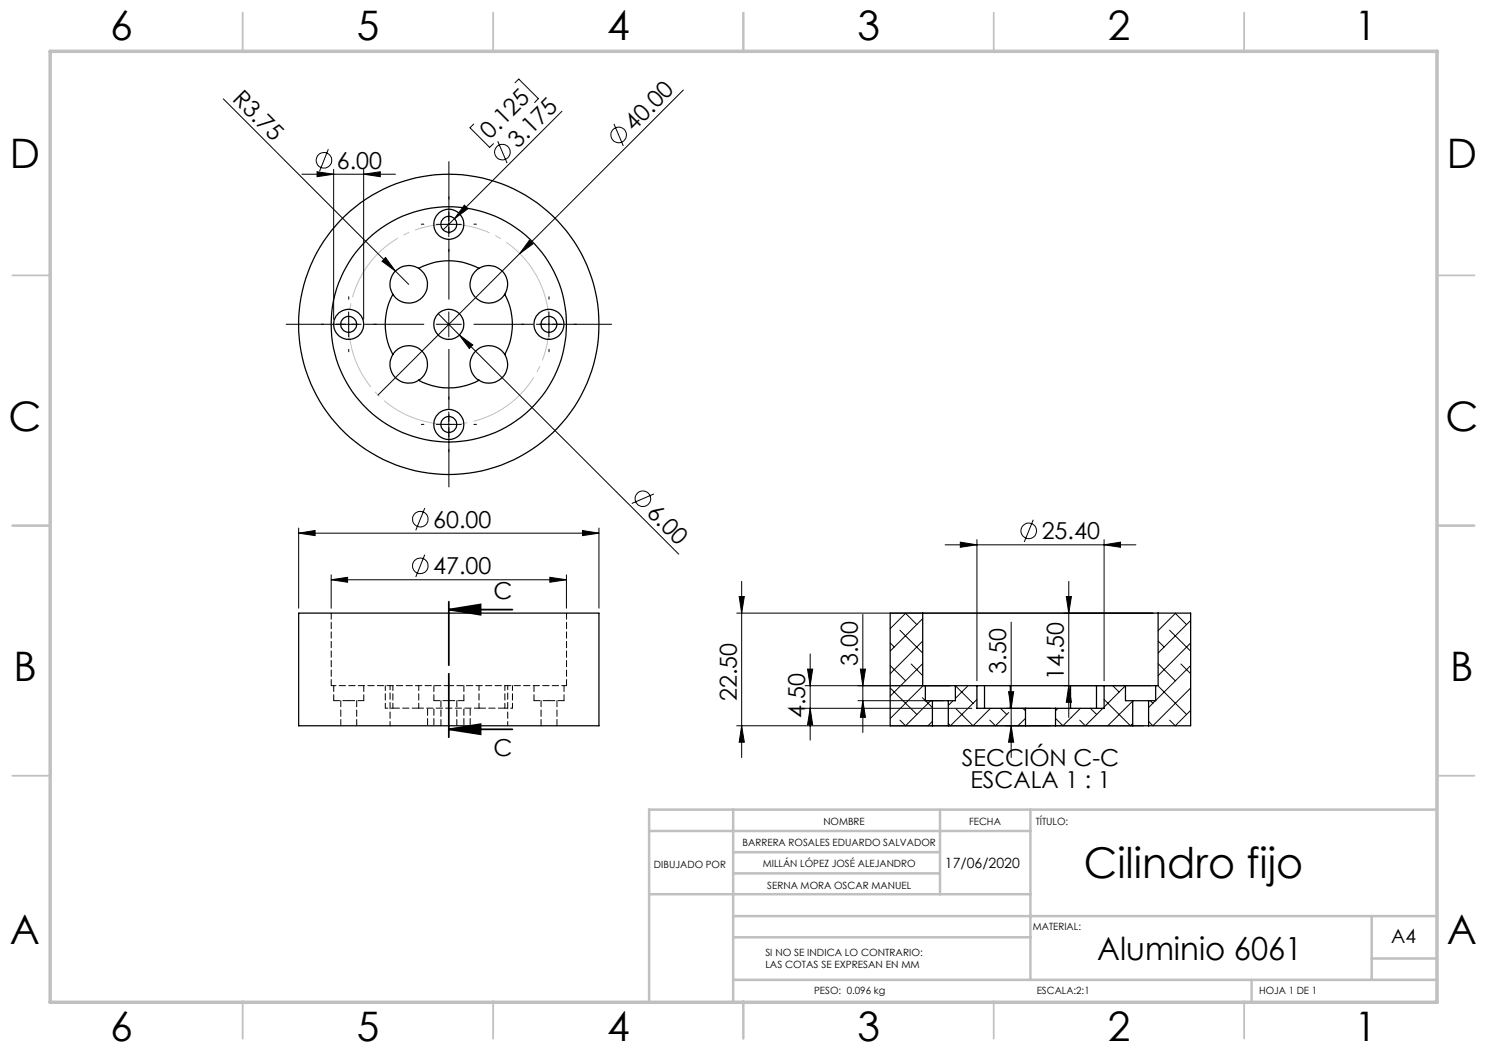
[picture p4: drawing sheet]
<svg xmlns="http://www.w3.org/2000/svg" width="297mm" height="210mm" viewBox="0 0 297 210" stroke-linecap="round" stroke-linejoin="round" font-family="sans-serif">
<g fill="none" stroke="#000" stroke-width=".2">
<path d="M44.6 19.7l34.4 34.5M102.9 16.5l.7-.7 3.9 3.9-.7 .8M136.5 18l-32.7 32.7M60.3 34.8h18.7M63.3 34.3l3.3 .5-3.3 .5zM65.6 29.8l-1.8 4.4M66.6 33.8v30M72.6 34.8l3.4-.5v1zM72.6 33.8v30M94.6 24.8l-.7 .7 3.9 3.9 .8-.7M99.4 28.2l1.9 4.4M112.3 22.2l-21.5 21.5"/>
<path d="M122.6 24.8l1.9 4.4M77 51.5l2 2.7-2.7-2zM79 54.2l2.6 2.6M87.1 44.8h5M89.6 42.3v5M90.8 43.7l-2.3 2.2M92.7 41l.8 .7-2.7 2zM103.8 50.7l-28.3 28.2M105.8 48l.7 .7-2.7 2zM67.1 64.8h5M69.6 62.3v5M87.1 64.8h5"/>
<path d="M87.5 62.7l4.3 4.2M89.6 62.3v5M91.8 66.9l2.6 2-.7 .7zM91.8 66.9l43.8 43.8M107.1 64.8h5M109.6 62.3v5M87.1 84.8h5M89.6 82.3v5M130.6 98.7l-4.4 1.9M59.7 106.5l3.2-.5v1zM59.7 105.5v16M59.7 106.5h59.9"/>
<path d="M66.1 115.8l3.3-.5v1zM66.1 114.9v6.6M66.1 115.8h47M84.8 101.5l-1.8 4.5M84.8 110.8l-1.8 4.5M109.8 115.3l3.3 .5-3.3 .5zM113.1 114.9v6.6M116.3 106l3.3 .5-3.3 .5zM119.6 105.5v16M147.6 119.2h1.1l-.6 3.3zM148.1 116.2v35.2M188.8 108.9h38.1"/>
<path d="M191.8 108.3l3.3 .6-3.3 .5zM195.1 107.8v28.2M206.4 103.8l-1.8 4.5M213 119.2h1l-.5 3.3zM213.5 116.2v27.2M220.5 108.9l3.3-.6v1.1zM220.5 107.8v28.2M147.1 122.5h83.2M160.8 137h29M161.3 133.7h1l-.5 3.3zM161.8 130.7v17.2M171.8 133.7h1.1l-.6 3.3z"/>
<path d="M172.3 122.8v23.6M177.8 128.5l.8 .8M177.8 137.5l5.3 5.3M177.8 133l3.1 3M179.7 125.9l4.6 4.6M180.8 122.5l2.3 2.3M180.9 122.5l-3.1 3.1M182 132.7l2.3 2.3M184.2 139.4l.6 .6M184.3 123.6l-6.5 6.5M184.3 128.1l-6.5 6.5M184.3 132.6l-6.5 6.5"/>
<path d="M184.4 137l-6.6 6.6M190.8 137l3.5 3.5M193.4 137l-2.6 2.6M195.1 139.8l-5.3 5.2-.4-.4M201.4 138.2h1.1l-.5 3.3zM202 124.3v27.1M212.5 137h17.3M213.5 137l.5 3.3h-1zM220.5 139.8l5.3 5.2 .4-.4M222.2 137l1.3 1.3M224.8 137l-4.3 4.3M231.3 132.6l3.4 3.4"/>
<path d="M231.3 128.1l1.2 1.2M231.4 137.2l5.6 5.6M233.6 125.9l4.2 4.2M234.7 122.5l2.3 2.3M234.8 122.5l-3.5 3.5M235.9 132.7l1.9 1.9M237.8 124l-6.5 6.5M237.8 128.5l-6.5 6.5M237.8 133l-7 7M237.8 137.5l-7.5 7.5-.9-.9M147.1 145h81.3M148.1 145l.6 3.3h-1.1z"/>
<path d="M160.8 141.5h33.3M161.8 141.5l.5 3.3h-1zM171.3 140h17.1M172.3 140l.6 3.3h-1.1zM184.9 140l1.3 1.4M185.9 140l-5 5-1.2-1.1M186.2 144.1l-.9 .9M190.4 140l-1 1M197.8 141.5l-3.5 3.5-3.3-3.4M199.8 141.5l1.3 1.3M200.9 141.5h8.9M201.5 142.4l-2.7 2.6-1.1-1.1"/>
<path d="M202 145l.5 3.3h-1.1zM204.3 141.5l.5 .5M204.8 143.5l-1.5 1.5M211.3 141.5l-.5 .5M215.8 141.5l-3.5 3.5-1.5-1.5M217.8 141.5l1.2 1.3M220.3 141.5l-3.5 3.5-1.1-1.1M226.2 140.1l-4.9 4.9M229.8 140l.5 .5M230.8 140l-1.4 1.4M237.8 141.9l-3.1 3.1-1.1-1.1"/>
<circle cx="64.7" cy="32" r="1.56"/>
<circle cx="100.3" cy="30.4" r="1.56"/>
<circle cx="123.6" cy="27" r="1.57"/>
<circle cx="128.4" cy="99.7" r="1.56"/>
<circle cx="83.9" cy="113.1" r="1.56"/>
<circle cx="84" cy="103.7" r="1.55"/>
<circle cx="205.5" cy="106.1" r="1.55"/>
</g>
<path d="M89.6 121.8l6.4-1v2zM89.6 121.8h12.7M89.6 120.2v12.7M89.6 134.6v12.7M89.6 145.7l6.4-1v2zM89.6 145.7h12.7" fill="none" stroke="#000" stroke-width=".35"/>
<path d="M108.8 58.9a20 20 0 0 0-33.5-8.1 20 20 0 0 0 9 33.3 20 20 0 0 0 24.8-23.9l-.3-1.3" fill="none" stroke="#c0c0c0" stroke-width=".2" stroke-dasharray="15.2 1.3 1.3 1.3" stroke-dashoffset="1.9" stroke-linecap="butt"/>
<path d="M89.7 59.8v-27.5M84.7 64.8h-27.5M89.7 69.8v27.5M94.7 64.8h27.5" fill="none" stroke="#000" stroke-width=".2" stroke-dasharray="15.2 1.3 1.3 1.3" stroke-dashoffset="3.4"/>
<g fill="none" stroke="#000" stroke-width=".2" stroke-dasharray="15.2 1.3 1.3 1.3">
<path d="M89.7 39.8v-.5M69.7 59.8v-.5M84.7 44.8h-.5M89.7 49.8v.5M94.7 44.8h.5M109.7 59.8v-.5M64.7 64.8h-.5M69.7 69.8v.5M74.7 64.8h.5M89.7 79.8v-.5M104.7 64.8h-.5M109.7 69.8v.5"/>
<path d="M114.7 64.8h.5M84.7 84.8h-.5M89.7 89.8v.5M94.7 84.8h.5"/>
</g>
<g fill="none" stroke="#c0c0c0" stroke-width=".35">
<path d="M48.5 2.5v7.5M98.5 2.5v7.5M148.5 2.5v7.5M198.5 2.5v7.5M248.5 2.5v7.5M2.5 55h7.5M287 55h7.5M2.5 105h7.5M287 105h7.5M2.5 155h7.5M287 155h7.5M48.5 200v7.5"/>
<path d="M98.5 200v7.5M148.5 200v7.5M198.5 200v7.5M248.5 200v7.5"/>
</g>
<g fill="none" stroke="#c0c0c0" stroke-width=".5">
<path d="M129.6 178.7h76.2M129.6 166h76.2M146.4 174.5h41.3M146.4 170.3h41.3M146.4 161.8v38.2M187.7 161.8v16.9M205.8 161.8v34M287 161.8h-157.4v38.2M146.4 195.8h140.6M146.4 187.3h59.4M146.4 183h140.6M250 195.8v4.2"/>
<path d="M274 183v12.8M274 191.5h13"/>
</g>
<path d="M10 10.3h277v190h-277z" fill="none" stroke="#c0c0c0" stroke-width=".7"/>
<g fill="#000">
<path d="M77 51.5l2 2.7-2.7-2zM92.7 41l.8 .7-2.7 2zM105.8 48l.7 .7-2.7 2zM91.8 66.9l2.6 2-.7 .7z"/>
<path d="M59.7 106.5l3.2-.5v1zM116.3 106l3.3 .5-3.3 .5zM66.1 115.8l3.3-.5v1zM109.8 115.3l3.3 .5-3.3 .5zM63.3 34.3l3.3 .5-3.3 .5zM72.6 34.8l3.4-.5v1zM191.8 108.3l3.3 .6-3.3 .5zM220.5 108.9l3.3-.6v1.1z"/>
<path d="M89.6 121.8l6.4-1v2zM89.6 145.7l6.4-1v2z"/>
<path d="M171.8 133.7h1.1l-.6 3.3zM172.3 140l.6 3.3h-1.1zM213 119.2h1l-.5 3.3zM213.5 137l.5 3.3h-1zM201.4 138.2h1.1l-.5 3.3zM202 145l.5 3.3h-1.1z"/>
<path d="M161.8 141.5l.5 3.3h-1zM161.3 133.7h1l-.5 3.3zM148.1 145l.6 3.3h-1.1zM147.6 119.2h1.1l-.6 3.3z"/>
</g>
<g fill="none" stroke="#000" stroke-width=".25">
<path d="M78.5 58.8a12.7 12.7 0 0 0 0 12M83.6 53.6a12.8 12.8 0 0 1 12.1 0M83.6 53.6a3.8 3.8 0 0 0-4.6 .6 3.8 3.8 0 0 0-.5 4.6M83.6 53.6a3.8 3.8 0 0 1 .7 5.8 3.8 3.8 0 0 1-5.8-.6M95.7 53.6a3.8 3.8 0 0 1 4.6 .6 3.8 3.8 0 0 1 .5 4.6M95.7 53.6a3.8 3.8 0 0 0-.7 5.8 3.8 3.8 0 0 0 5.8-.6M100.8 58.8a12.7 12.7 0 0 1 0 12M78.5 70.8a3.7 3.7 0 0 0 .5 4.7 3.7 3.7 0 0 0 4.6 .5M78.5 70.8a3.7 3.7 0 0 1 5.8-.6 3.7 3.7 0 0 1-.7 5.8M83.6 76a12.8 12.8 0 0 0 12.1 0M100.8 70.8a3.7 3.7 0 0 1-.5 4.7 3.7 3.7 0 0 1-4.6 .5M100.8 70.8a3.7 3.7 0 0 0-5.8-.6 3.7 3.7 0 0 0 .7 5.8"/>
<path d="M59.7 122.5h59.9v22.5h-59.9zM184.3 122.5h47M184.3 122.5v14.5h.5M184.3 122.5h-6.5v22.5h8.4M184.8 137h6M184.8 137v3h1.4M190.8 137v3h-1.4M190.8 137h4.3M195.1 137h1.5M195.1 137v4.5h9.7M196.6 137h5.2M196.6 137v4.5"/>
<path d="M201.8 137h12M201.8 137v4.5M213.8 137h5.2M213.8 137v4.5M219 137h1.5M219 137v4.5M220.5 137h4.3M220.5 137v4.5h-9.7M224.8 137h6M224.8 137v3h1.4M230.8 137v3h-1.4M231.3 122.5v14.5h-.5"/>
<path d="M231.3 122.5h6.5v22.5h-8.4M186.2 140h3.2M186.2 145h3.2M186.2 140v5M189.4 145h15.4M189.4 140v5M204.8 141.5h6M204.8 145h6M204.8 141.5v3.5M210.8 145h15.4M210.8 141.5v3.5M226.2 140h3.2"/>
<path d="M226.2 145h3.2M226.2 140v5M229.4 140v5"/>
<circle cx="89.6" cy="44.8" r="3"/>
<circle cx="89.7" cy="44.8" r="1.59"/>
<circle cx="69.6" cy="64.8" r="3"/>
<circle cx="69.7" cy="64.8" r="1.59"/>
<circle cx="89.6" cy="64.8" r="3"/>
<circle cx="89.6" cy="64.8" r="23.5"/>
<circle cx="89.6" cy="64.8" r="30"/>
<circle cx="109.6" cy="64.8" r="1.59"/>
<circle cx="109.6" cy="64.8" r="3"/>
<circle cx="89.6" cy="84.8" r="3"/>
<circle cx="89.7" cy="84.8" r="1.59"/>
</g>
<path d="M66.2 137h23.5M77 137v4.5M78.5 137v4.5M89.7 137h23.5M95.7 137v4.5M83.6 141.5h12.1M83.6 141.5v-4.5M100.8 141.5v-4.5M102.4 141.5v-4.5" fill="none" stroke="#000" stroke-width=".2" stroke-dasharray="1.3 .6" stroke-dashoffset=".3"/>
<g fill="none" stroke="#000" stroke-width=".2" stroke-dasharray="1.3 .6" stroke-dashoffset=".1">
<path d="M66.2 122.5v14.5M66.7 140h3M66.7 137v3M69.7 140h3M72.7 140v-3M86.7 140h3M86.7 137v3M89.7 140h3M92.7 140v-3M106.7 140h3M106.7 137v3M109.7 140h3"/>
<path d="M112.7 140v-3M113.2 137v-14.5"/>
</g>
<path d="M68.1 140v5M88.1 140v5M108.1 140v5M71.2 145v-5M83.6 141.5h-5.1M91.2 145v-5M100.8 141.5h-5.1M111.2 145v-5" fill="none" stroke="#000" stroke-width=".2" stroke-dasharray="1.3 .6"/>
<path d="M77 141.5h1.5M100.8 141.5h1.6" fill="none" stroke="#000" stroke-width=".2" stroke-dasharray="1.3 .6" stroke-dashoffset=".8"/>
<path d="M77.9 137v8M101.4 145v-8" fill="none" stroke="#000" stroke-width=".2" stroke-dasharray="1.3 .6" stroke-dashoffset=".4"/>
<path d="M85.4 145v-3.5M86.7 141.5v3.5M92.7 145v-3.5M93.9 141.5v3.5" fill="none" stroke="#000" stroke-width=".2" stroke-dasharray="1.3 .6" stroke-dashoffset="-.2"/>
<text font-size="8.5" x="216.5" y="175.3">Cilindro fijo</text>
<g font-size="8.1">
<text x="22" y="8">6</text>
<text x="71.2" y="8">5</text>
<text x="121.2" y="8">4</text>
<text x="171.3" y="8">3</text>
<text x="221.3" y="8">2</text>
<text x="270.5" y="8">1</text>
<text x="2" y="33.6">D</text>
<text x="289" y="33.6">D</text>
<text x="1.7" y="86.1">C</text>
<text x="288.7" y="86.1">C</text>
<text x="2.7" y="136.1">B</text>
<text x="289.7" y="136.1">B</text>
<text x="2" y="188.6">A</text>
<text x="289" y="188.6">A</text>
<text x="22" y="208">6</text>
<text x="71.2" y="208">5</text>
<text x="121.2" y="208">4</text>
<text x="171.3" y="208">3</text>
<text x="221.3" y="208">2</text>
<text x="270.5" y="208">1</text>
</g>
<text font-size="6.3" x="219.2" y="191.8">Aluminio 6061</text>
<g font-size="4.7">
<text x="46.2" y="19.9" transform="rotate(45 46.2 19.9)">R3.75</text>
<text x="97.9" y="28" transform="rotate(-45 97.9 28)">0.125</text>
<text x="103.4" y="29.8" transform="rotate(-45 103.4 29.8)">3.175</text>
<text x="126.6" y="26.3" transform="rotate(-45 126.6 26.3)">40.00</text>
<text x="67.3" y="33.7">6.00</text>
<text x="86.5" y="105.4">60.00</text>
<text x="129" y="102.7" transform="rotate(45 129 102.7)">6.00</text>
<text x="208.1" y="107.8">25.40</text>
<text x="86.5" y="114.8">47.00</text>
<text x="98.6" y="119.7">C</text>
<text x="171.3" y="133.1" transform="rotate(-90 171.3 133.1)">3.00</text>
<text x="201" y="134.6" transform="rotate(-90 201 134.6)">3.50</text>
<text x="212.5" y="135.9" transform="rotate(-90 212.5 135.9)">14.50</text>
<text x="147.1" y="140.1" transform="rotate(-90 147.1 140.1)">22.50</text>
<text x="160.8" y="143.5" transform="rotate(-90 160.8 143.5)">4.50</text>
<text x="98.6" y="151">C</text>
<text x="192.1" y="153">SECCIÓN C-C</text>
<text x="193.8" y="157.5">ESCALA 1 : 1</text>
</g>
<text font-size="3.9" x="277.9" y="188.5">A4</text>
<text font-size="2.8" x="188.7" y="173.4">17/06/2020</text>
<g font-size="2">
<text x="164.4" y="164.9">NOMBRE</text>
<text x="193.5" y="164.9">FECHA</text>
<text x="206.9" y="164.9">TÍTULO:</text>
<text x="130.6" y="173.3">DIBUJADO POR</text>
<text x="148.3" y="169.1">BARRERA ROSALES EDUARDO SALVADOR</text>
<text x="152.4" y="173.3">MILLÁN LÓPEZ JOSÉ ALEJANDRO</text>
<text x="153.3" y="177.6">SERNA MORA OSCAR MANUEL</text>
<text x="206.3" y="185.9">MATERIAL:</text>
<text x="152.9" y="190.9">SI NO SE INDICA LO CONTRARIO:</text>
<text x="152.9" y="193.4">LAS COTAS SE EXPRESAN EN MM</text>
<text x="162.6" y="198.5">PESO: 0.096 kg</text>
<text x="207.1" y="198.6">ESCALA:2:1</text>
<text x="251.5" y="198.6">HOJA 1 DE 1</text>
</g>
</svg>
